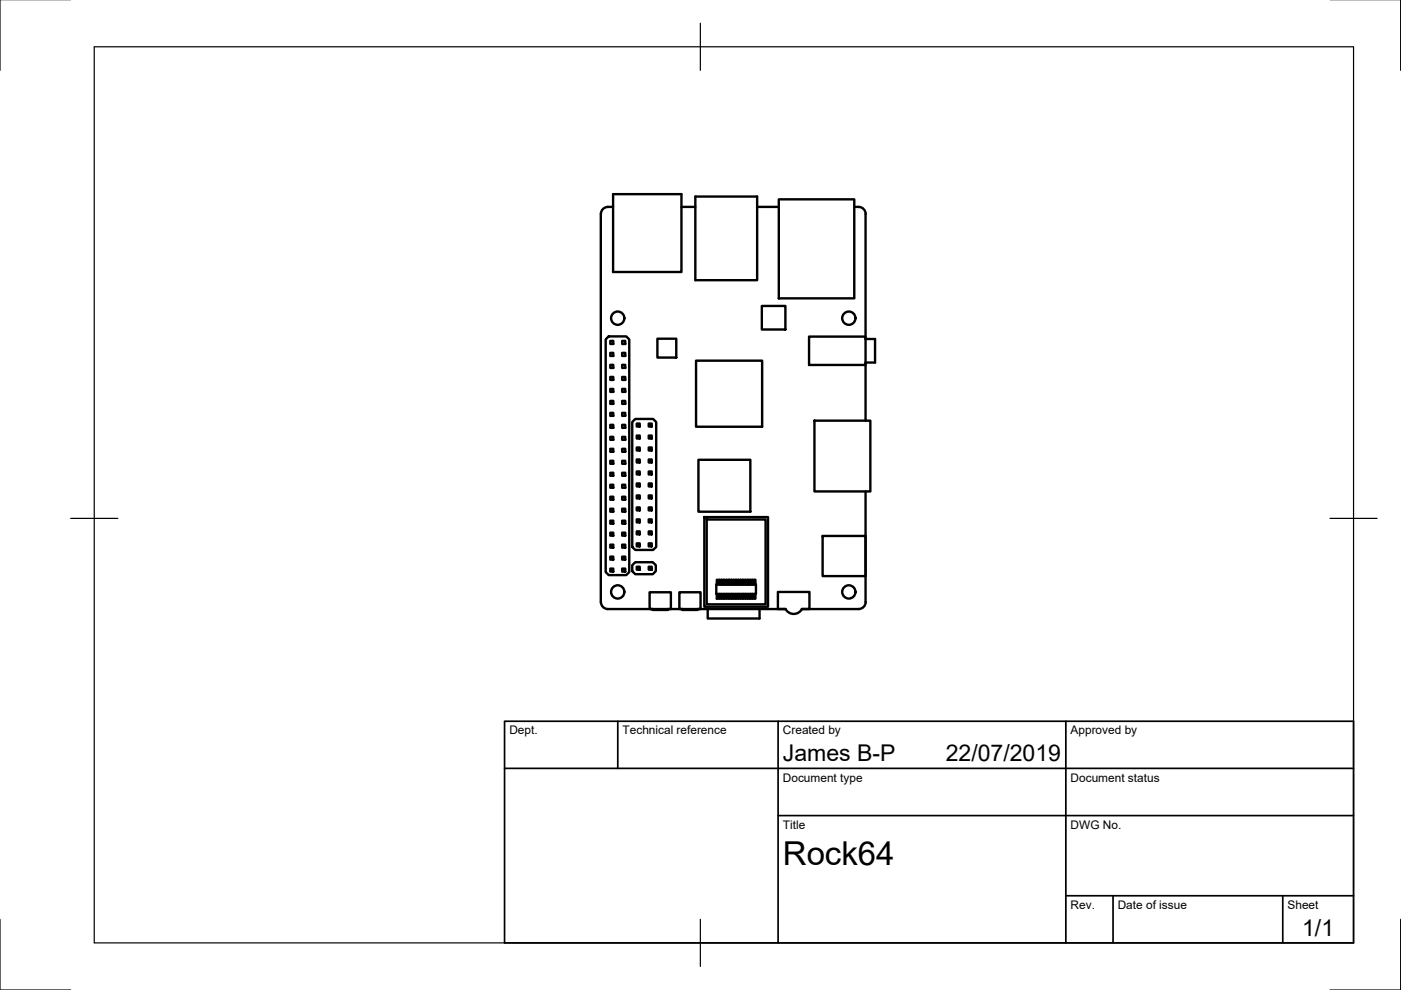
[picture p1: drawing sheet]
<svg xmlns="http://www.w3.org/2000/svg" width="297mm" height="210mm" viewBox="0 0 297 210" stroke-linecap="round" stroke-linejoin="round" font-family="sans-serif">
<!-- layer: Visible -->
<g fill="none" stroke="#000" stroke-width=".51">
<path d="M127.4 45.4v82.2M130 43.9a2.01 2.01 0 0 0-2.5 1l-.1 .5M130 41.2h14.5v16.5h-14.5zM144.5 43.9h2.9M147.4 41.7h13.1v17.7h-13.1zM160.5 43.9h4.6M165.1 42.3h16v21h-16zM181.1 43.9a1.91 1.91 0 0 1 2.4 1v.5M183.5 45.4v26.5h2v5h-2v12.3M129.1 71.3h3.7l.6 .7v49.3l-.6 .6h-3.7l-.7-.6v-49.3zM129.4 72.3h.6v.6h-.6zM129.4 74.8h.6v.7h-.6z"/>
<path d="M129.4 77.4h.6v.6h-.6zM129.4 79.9h.6v.7h-.6zM131.9 72.3h.7v.6h-.7zM131.9 74.8h.7v.7h-.7zM131.9 77.4h.7v.6h-.7zM131.9 79.9h.7v.7h-.7zM139.4 71.8h4v4h-4zM147.6 76.5h14v14h-14zM161.5 64.9h5v5h-5zM171.5 71.4h12v6h-12zM129.4 82.5h.6v.6h-.6zM129.4 85h.6v.6h-.6z"/>
<path d="M129.4 87.5h.6v.7h-.6zM129.4 90.1h.6v.6h-.6zM129.4 92.6h.6v.7h-.6zM129.4 95.2h.6v.6h-.6zM129.4 97.7h.6v.6h-.6zM131.9 82.5h.7v.6h-.7zM131.9 85h.7v.6h-.7zM131.9 87.5h.7v.7h-.7zM131.9 90.1h.7v.6h-.7zM131.9 92.6h.7v.7h-.7zM131.9 95.2h.7v.6h-.7zM131.9 97.7h.7v.6h-.7z"/>
<path d="M134.7 88.8h3.8l.6 .7v26.5l-.6 .6h-3.8l-.7-.6v-26.5zM135 89.8h.6v.6h-.6zM135 92.3h.6v.7h-.6zM135 94.9h.6v.6h-.6zM135 97.4h.6v.7h-.6zM135 100h.6v.6h-.6zM137.5 89.8h.7v.6h-.7zM137.5 92.3h.7v.7h-.7zM137.5 94.9h.7v.6h-.7zM137.5 97.4h.7v.7h-.7zM137.5 100h.7v.6h-.7zM148.1 97.5h11v11h-11z"/>
<path d="M172.7 89.2h11.8v15h-11.8zM129.4 100.2h.6v.7h-.6zM129.4 102.8h.6v.6h-.6zM129.4 105.3h.6v.7h-.6zM129.4 107.9h.6v.6h-.6zM129.4 110.4h.6v.6h-.6zM129.4 112.9h.6v.7h-.6zM129.4 115.5h.6v.6h-.6zM129.4 118h.6v.7h-.6zM131.9 100.2h.7v.7h-.7zM131.9 102.8h.7v.6h-.7zM131.9 105.3h.7v.7h-.7z"/>
<path d="M131.9 107.9h.7v.6h-.7zM131.9 110.4h.7v.6h-.7zM131.9 112.9h.7v.7h-.7zM131.9 115.5h.7v.6h-.7zM131.9 118h.7v.7h-.7zM134 119.8l.7-.6h3.7l.6 .6v1.3l-.6 .6h-3.7l-.7-.6zM135 102.5h.6v.6h-.6zM135 105h.6v.7h-.6zM135 107.6h.6v.6h-.6zM135 110.1h.6v.7h-.6zM135 112.7h.6v.6h-.6zM135 115.2h.6v.6h-.6z"/>
<path d="M137.5 102.5h.7v.6h-.7zM137.5 105h.7v.7h-.7zM137.5 107.6h.7v.6h-.7zM137.5 110.1h.7v.7h-.7zM137.5 112.7h.7v.6h-.7zM137.5 115.2h.7v.6h-.7zM149.3 109.6h13.5v19h-13.5zM149.8 110.1h12.5v18h-12.5zM174.4 113.6h9.1v8.5h-9.1zM183.5 104.2v23.4M127.4 127.6a1.49 1.49 0 0 0 1.5 1.5h9.4v.2l6.3-.2v.2h3.3v-.2h18.6a1.98 1.98 0 0 0 3.5 0M129.4 120.6h.6v.6h-.6z"/>
<path d="M131.9 120.6h.7v.6h-.7zM135 120.2h.6v.6h-.6zM137.5 120.2h.7v.6h-.7zM137.7 125.6h4.5v3.5h-4.5zM144 125.6h4.5v3.5h-4.5zM150.1 129.1v2h10.9v-2M151.9 123.9h8.4v2h-8.4zM152 125.9v1h.2v-1M152 123.9v-1h.2v1M152.5 125.9v1h.2v-1M152.5 123.9v-1h.2v1M153 125.9v1h.2v-1"/>
<path d="M153 123.9v-1h.2v1M153.5 125.9v1h.2v-1M153.5 123.9v-1h.2v1M154 125.9v1h.2v-1M154 123.9v-1h.2v1M154.5 125.9v1h.2v-1M154.5 123.9v-1h.2v1M155 125.9v1h.2v-1M155 123.9v-1h.2v1M155.5 125.9v1h.2v-1M155.5 123.9v-1h.2v1M156 125.9v1h.2v-1"/>
<path d="M156 123.9v-1h.2v1M156.5 125.9v1h.2v-1M156.5 123.9v-1h.2v1M157 125.9v1h.2v-1M157 123.9v-1h.2v1M157.5 125.9v1h.2v-1M157.5 123.9v-1h.2v1M158 125.9v1h.2v-1M158 123.9v-1h.2v1M158.5 125.9v1h.2v-1M158.5 123.9v-1h.2v1M159 125.9v1h.2v-1"/>
<path d="M159 123.9v-1h.2v1M159.5 125.9v1h.2v-1M159.5 123.9v-1h.2v1M160 125.9v1h.2v-1M160 123.9v-1h.2v1M183.5 127.6a1.49 1.49 0 0 1-1.5 1.5h-12h1.6v-3.6h-6.7v3.6"/>
<circle cx="131" cy="67.5" r="1.41"/>
<circle cx="180" cy="67.5" r="1.41"/>
<circle cx="131" cy="125.5" r="1.41"/>
<circle cx="180" cy="125.5" r="1.41"/>
</g>
<!-- layer: Border -->
<path d="M0 -.1v15M297 -.1v15M20 9.9h267v190h-267zM148.5 4.9v10M15 109.9h10M282 109.9h10M0 194.9v15h15M148.5 194.9v10M297 194.9v15h-15" fill="none" stroke="#000" stroke-width=".25"/>
<!-- layer: TitleBlock -->
<path d="M107 152.9h180v47h-180zM131 152.9v10M165 152.9v47M226 152.9v47M107 162.9h180M165 172.9h122M226 189.9h61M236 189.9v10M272 189.9v10" fill="none" stroke="#000" stroke-width=".36"/>
<text font-size="7" x="166" y="183.4">Rock64</text>
<g font-size="4.9">
<text x="166" y="161.4">James B-P</text>
<text x="200.5" y="161.4">22/07/2019</text>
<text x="276.1" y="198.6">1/1</text>
</g>
<g font-size="2.5">
<text x="108" y="155.7">Dept.</text>
<text x="132" y="155.7">Technical reference</text>
<text x="166" y="155.7">Created by</text>
<text x="227" y="155.7">Approved by</text>
<text x="166" y="165.7">Document type</text>
<text x="227" y="165.7">Document status</text>
<text x="166" y="175.7">Title</text>
<text x="227" y="175.7">DWG No.</text>
<text x="227" y="192.7">Rev.</text>
<text x="237" y="192.7">Date of issue</text>
<text x="273" y="192.7">Sheet</text>
</g>
</svg>
